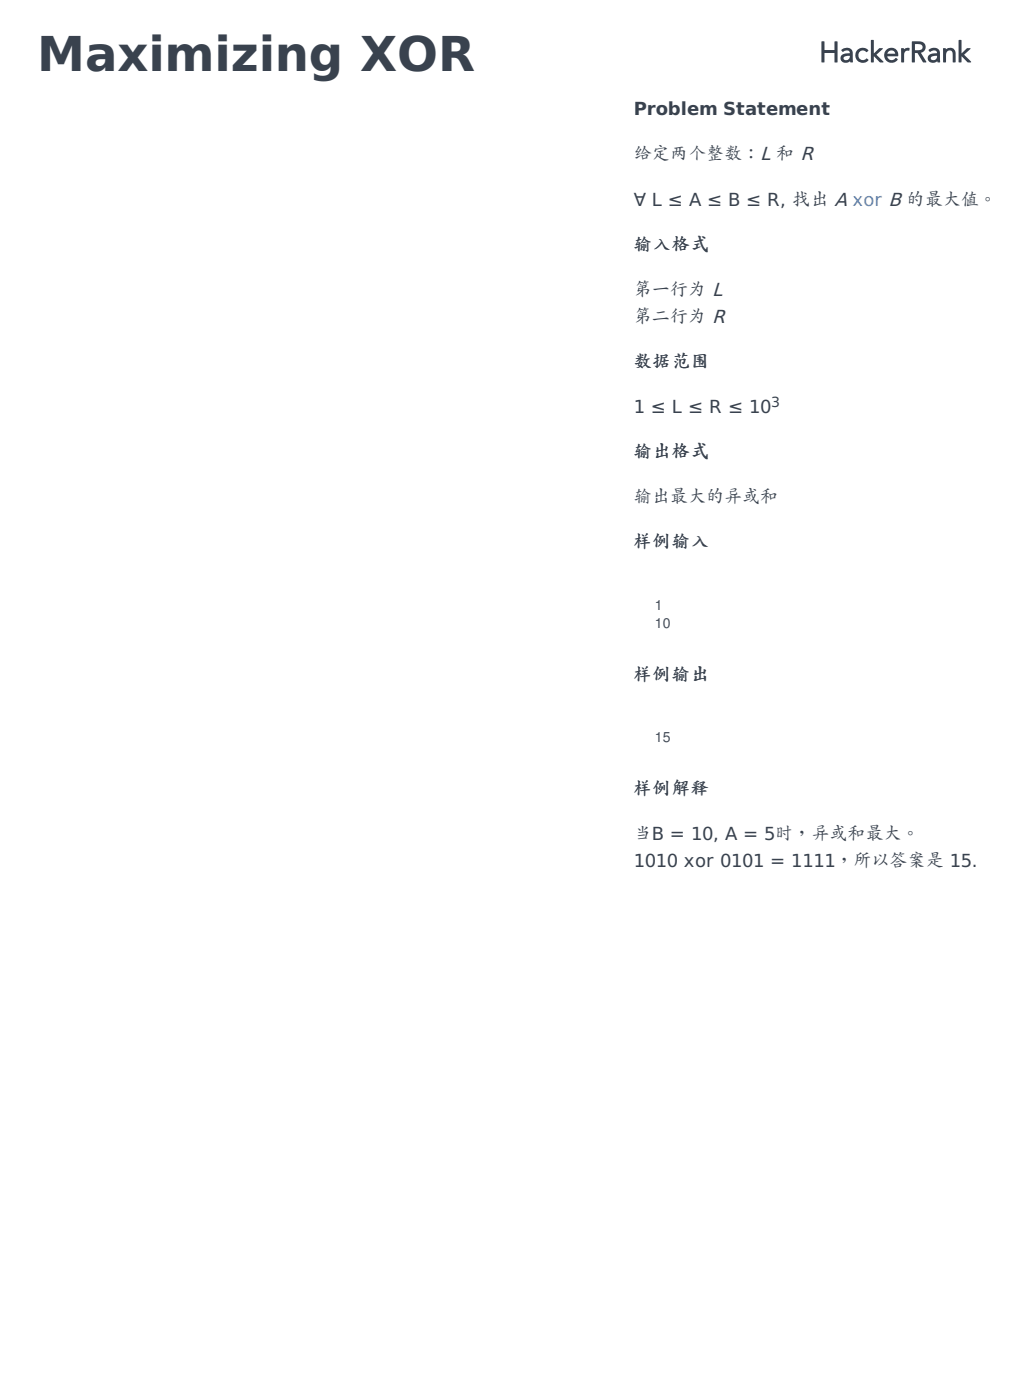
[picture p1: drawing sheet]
<svg xmlns="http://www.w3.org/2000/svg" width="220mm" height="300mm" viewBox="0 0 220 300" stroke-linecap="round" stroke-linejoin="round" font-family="sans-serif">
<path d="M195.5 8.9l-.1 4.3a.37 .37 0 0 0 .4 .2 .37 .37 0 0 0 .3-.2v-1.8h.5l.8 1.3a.76 .76 0 0 0 1.2 .6l-1.2-2a1.27 1.27 0 0 0 1-1.6 1.27 1.27 0 0 0-1.7-.8zM196.1 9.5a1.23 1.23 0 0 1 1.7 .6 1.18 1.18 0 0 1-1.6 .7zM186.7 8.6h.5l.1 .1v2.7l.6-.5a.86 .86 0 0 1 1.3-.4l-1.3 1.2 1.5 1.6a.84 .84 0 0 1-1.3-.4l-.8-.8v.5a.61 .61 0 0 1-.2 .8l-.4-.2zM205.5 8.6a.34 .34 0 0 1 .4-.1 .34 .34 0 0 1 .2 .3v2.7l.6-.6a.85 .85 0 0 1 1.3-.4l-1.3 1.2 1.5 1.6a1.05 1.05 0 0 1-1.4-.5l-.7-.7v1.1a.33 .33 0 0 1-.4 .2 .33 .33 0 0 1-.2-.3zM190 10.7a1.61 1.61 0 0 0 .1 2.4 1.61 1.61 0 0 0 2.3-.4l-.3-.3a1.03 1.03 0 0 1-1.1 .5 1.03 1.03 0 0 1-.8-.8h2.2a1.41 1.41 0 0 0-.6-1.8 1.41 1.41 0 0 0-1.8 .4zM190.5 11.1a.83 .83 0 0 1 .8-.3 .83 .83 0 0 1 .6 .7h-1.7zM180.4 10.7l.2 .4a1.08 1.08 0 0 1 1.5 .1v.2h-.1a1.38 1.38 0 0 0-1.8 1.3 1.24 1.24 0 0 0 2 .4 .32 .32 0 0 0 .3 .3 .32 .32 0 0 0 .3-.2v-1.2a1.41 1.41 0 0 0-.7-1.6 1.41 1.41 0 0 0-1.7 .3zM180.9 12.3l.3-.2 1-.1a.71 .71 0 0 1-.5 .9 .71 .71 0 0 1-.9-.5zM199.1 10.6l-.1 .1 .4 .4a.84 .84 0 0 1 .8-.3 .84 .84 0 0 1 .7 .6h-.2a1.66 1.66 0 0 0-1.9 1 1.21 1.21 0 0 0 .8 1 1.21 1.21 0 0 0 1.3-.3 .32 .32 0 0 0 .3 .3 .32 .32 0 0 0 .3-.2v-1.2a1.39 1.39 0 0 0-.7-1.6 1.39 1.39 0 0 0-1.7 .2zM199.6 12.2l1.2-.2a.7 .7 0 0 1-.4 .9 .7 .7 0 0 1-.9-.5zM202.1 10.4l.6-.1 .1 .3a1.27 1.27 0 0 1 1.5-.2 1.27 1.27 0 0 1 .5 1.5v1.5h-.6v-.6a2.16 2.16 0 0 0-.4-1.9 .96 .96 0 0 0-1 1.3v.3a.63 .63 0 0 1-.2 .9l-.5-.2zM183.7 10.7a1.54 1.54 0 0 1 2.4 .2l-.3 .3a1.08 1.08 0 0 0-1.7 .1 1.01 1.01 0 0 0 .2 1.4 1.01 1.01 0 0 0 1.4-.2l.5 .4a1.61 1.61 0 0 1-2.4 .2 1.61 1.61 0 0 1-.1-2.4zM193.2 10.4l.5-.1 .1 .3a.86 .86 0 0 1 1.2-.1l-.1 .4a.92 .92 0 0 0-1 .2 .92 .92 0 0 0-.1 1v1.1a.34 .34 0 0 1-.4 .2 .34 .34 0 0 1-.2-.3zM176.1 8.9h.6v1.8h2.2v-1.8h.6v4.5l-.6-.1v-1.9h-2.2v1.9l-.6 .1z" fill="#39424e"/>
<text font-size="10.3" fill="#39424e" x="8" y="15.3">Maximizing XOR</text>
<g font-size="3.9" fill="#39424e">
<text x="135.9" y="24.7">Problem Statement</text>
<text x="135.9" y="34.4">给定两个整数：L 和 R</text>
<text x="135.9" y="44.1">∀ L ≤ A ≤ B ≤ R, 找出 A xor B 的最大值。</text>
<text x="135.9" y="53.7">输入格式</text>
<text x="135.9" y="63.4">第一行为 L</text>
<text x="135.9" y="69.2">第二行为 R</text>
<text x="135.9" y="78.9">数据范围</text>
<text x="135.9" y="88.6">1 ≤ L ≤ R ≤ 10</text>
<text x="135.9" y="98.2">输出格式</text>
<text x="135.9" y="107.9">输出最大的异或和</text>
<text x="135.9" y="117.6">样例输入</text>
<text x="135.9" y="146">样例输出</text>
<text x="135.9" y="170.5">样例解释</text>
<text x="135.9" y="180.1">当B = 10, A = 5时，异或和最大。</text>
<text x="135.9" y="186">1010 xor 0101 = 1111，所以答案是 15.</text>
</g>
<text font-size="3" fill="#39424e" x="165.3" y="87.3">3</text>
<g font-size="3" fill="#454c59">
<text x="140.4" y="130.7">1</text>
<text x="140.4" y="134.6">10</text>
<text x="140.4" y="159.1">15</text>
</g>
</svg>
